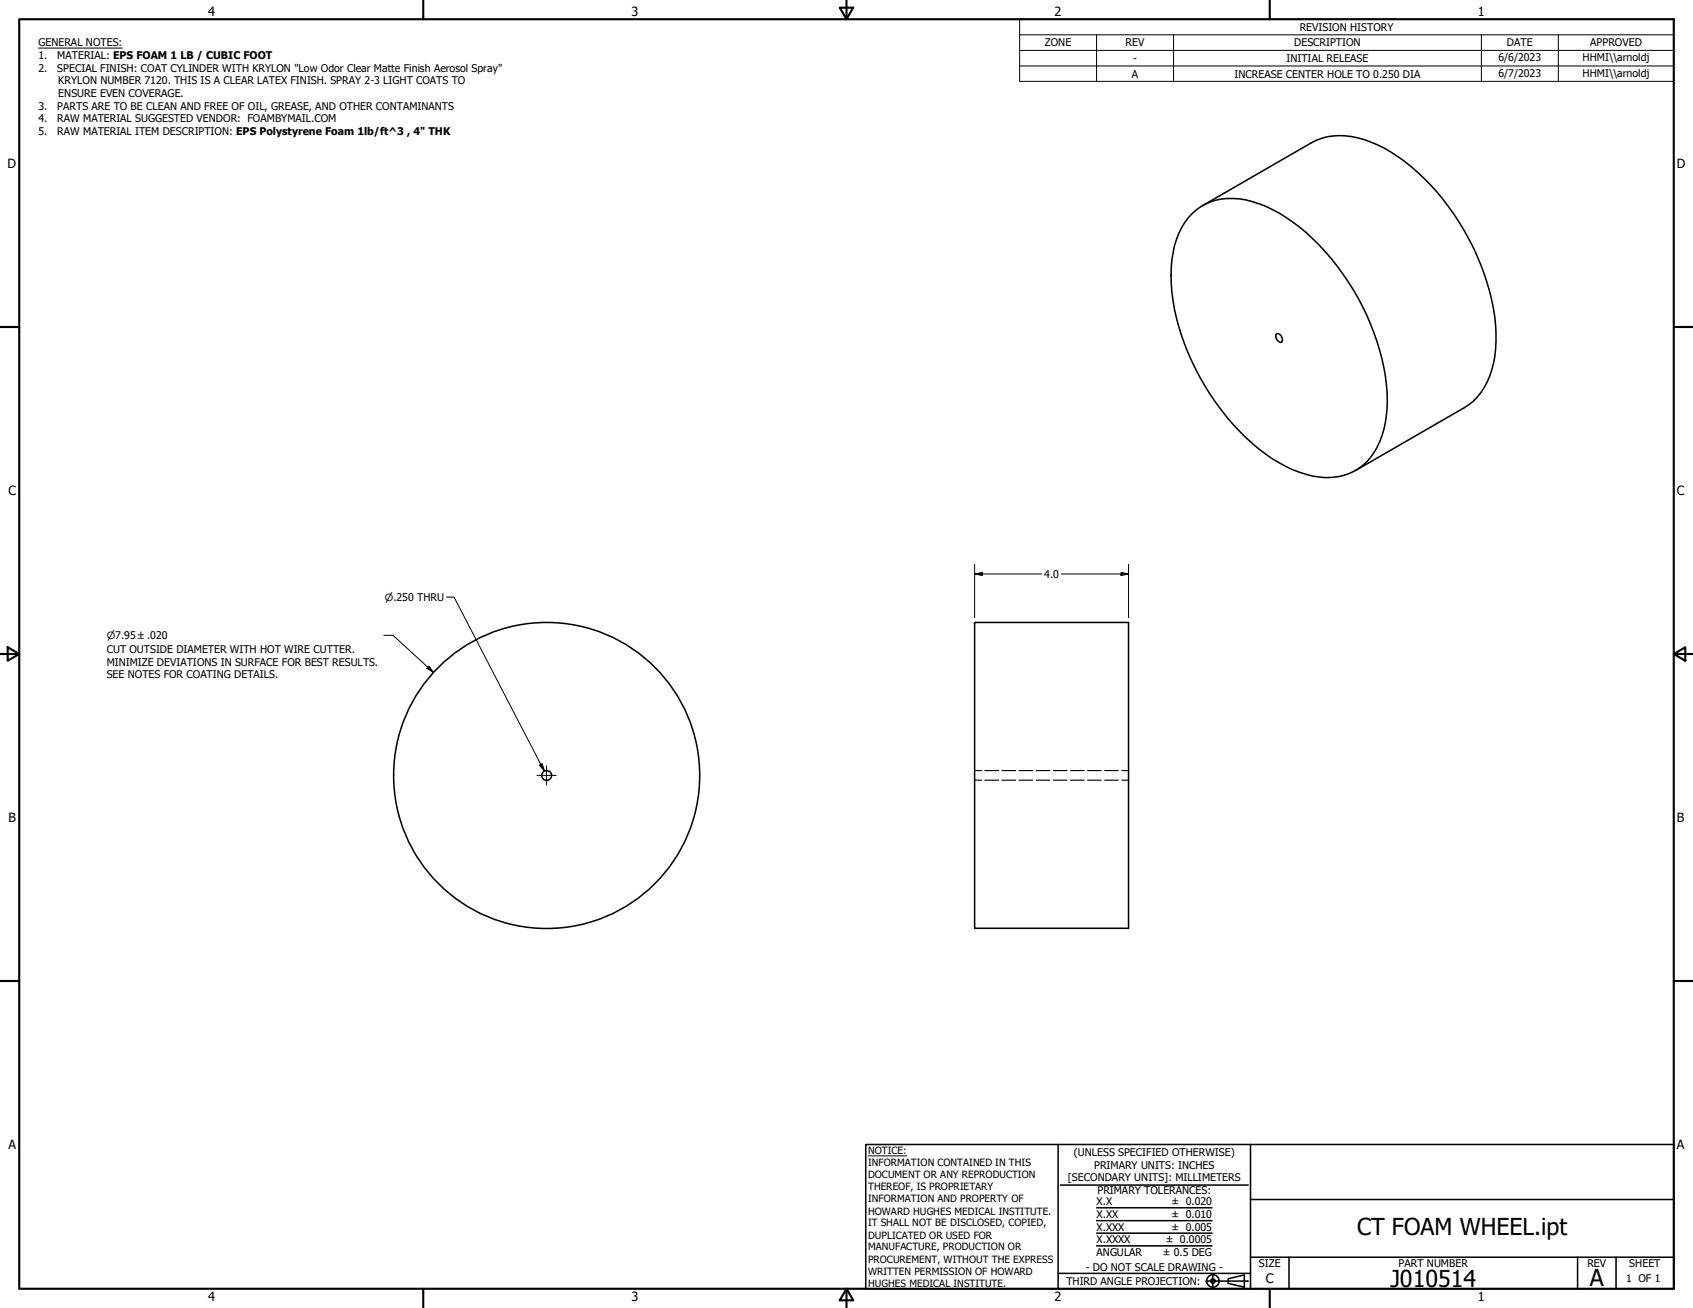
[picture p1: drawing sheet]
<svg xmlns="http://www.w3.org/2000/svg" width="559mm" height="432mm" viewBox="0 0 559 432" stroke-linecap="round" stroke-linejoin="round" font-family="sans-serif">
<!-- layer: Visible (ANSI) -->
<g fill="none" stroke="#000" stroke-width=".51">
<path d="M393.3 70.7a18.8 18.8 0 0 1 17.9-4.7 48.8 48.8 0 0 1 24.2 14.8 80.7 80.7 0 0 1 22.4 48.7 31.6 31.6 0 0 1-5.5 21.6 18.5 18.5 0 0 1-19.1 6.1 49 49 0 0 1-24.1-14.9 82.4 82.4 0 0 1-22.3-46 35.5 35.5 0 0 1 4.1-22.6zM396.9 67.9l36-20.8a22.3 22.3 0 0 1 19.6-.2 59.3 59.3 0 0 1 23.8 18.9 81.4 81.4 0 0 1 17.3 41.6 34.7 34.7 0 0 1-3.7 20.5 18.2 18.2 0 0 1-6.5 6.7l-36 20.7M421.3 110.2a1.76 1.76 0 0 1 1.7 .8 1.76 1.76 0 0 1 0 1.9 1.8 1.8 0 0 1-1.7-2.7zM321.7 205.5h50.8v101h-50.8z"/>
<circle cx="180.4" cy="256" r="1.62"/>
<circle cx="180.4" cy="256" r="50.5"/>
</g>
<!-- layer: Hidden (ANSI) -->
<g fill="none" stroke="#000" stroke-width=".38">
<path d="M321.7 257.6h2.3M321.7 254.4h2.3M325.1 257.6h4.5M325.1 254.4h4.5M330.7 257.6h4.5M330.7 254.4h4.5M336.4 257.6h4.5M336.4 254.4h4.5M342 257.6h4.5M342 254.4h4.5M347.7 257.6h4.5M347.7 254.4h4.5"/>
<path d="M353.3 257.6h4.5M353.3 254.4h4.5M359 257.6h4.5M359 254.4h4.5M364.6 257.6h4.5M364.6 254.4h4.5M370.3 257.6h2.2M370.3 254.4h2.2"/>
</g>
<!-- layer: Border (ANSI) -->
<g fill="none" stroke="#000" stroke-width=".7">
<path d="M6.3 6.3h546.1v419.1h-546.1zM139.7 0v6.3M277.2 2.5h4.4l-2.2 3.8zM279.4 0v6.3M419.1 0v6.3M0 107.9h6.3M552.4 107.9h6.4M0 215.9h6.3M2.5 213.7l3.8 2.2-3.8 2.2zM552.4 215.9l3.9-2.2v4.4zM552.4 215.9h6.4M0 323.8h6.3"/>
<path d="M552.4 323.8h6.4M139.7 425.4v6.4M279.4 425.4l2.2 3.9h-4.4zM279.4 425.4v6.4M419.1 425.4v6.4"/>
</g>
<!-- layer: Title (ANSI) -->
<g fill="none" stroke="#000" stroke-width=".51">
<path d="M285.8 377.8h266.6v47.6h-266.6zM349.2 377.8v47.6M412.7 377.8v47.6M350 391.2h62M361.9 398.7h38.1M412.7 396h139.7M361.9 411.3h38.1M361.9 407.1h38.1M361.9 403h38.1M412.7 415h139.7M425.4 415v10.4M520.7 415v10.4"/>
<path d="M533.4 415v10.4M349.2 420.4h63.5M398 422.9h14M400.3 420.6v4.6M405.4 422.1l5.3-1.2v4l-5.3-1.2z"/>
<circle cx="400.3" cy="422.9" r="2.06"/>
<circle cx="400.3" cy="422.9" r=".73"/>
</g>
<path d="M286.5 381.6h12.8" fill="none" stroke="#000" stroke-width=".33"/>
<!-- layer: Symbol (ANSI) -->
<path d="M12.7 15.9h27.7M336.5 11.5v-5.2h215.9v5.2M336.5 16.6h215.9M361.9 11.5v15.4M387.3 11.5v15.4M488.9 11.5v15.4M514.3 11.5v15.4M552.4 11.5h-215.9v5.1M552.4 11.5v15.4h-215.9v-10.3M336.5 21.8h215.9M147.4 197.1h2.5l29.8 57.5M178.1 252.6l.8-.5 .8 2.5z" fill="none" stroke="#000" stroke-width=".33"/>
<!-- layer: Dimension (ANSI) -->
<path d="M321.7 189.5l2.5-.5v1zM321.7 189.5h22.2M321.7 186.3v17.6M350.3 189.5h22.2M370 189l2.5 .5-2.5 .5zM372.5 186.3v17.6M126.7 209.7h3l13.4 12.3M141.6 219.9l1.5 2.1-2.2-1.3z" fill="none" stroke="#000" stroke-width=".33"/>
<g fill="#000">
<path d="M321.7 189.5l2.5-.5v1z" fill-rule="evenodd"/>
<path d="M370 189l2.5 .5-2.5 .5z" fill-rule="evenodd"/>
<path d="M141.6 219.9l1.5 2.1-2.2-1.3z" fill-rule="evenodd"/>
</g>
<!-- layer: Center Mark (ANSI) -->
<path d="M177.2 256h6.4M180.4 252.8v6.3" fill="none" stroke="#000" stroke-width=".33"/>
<!-- layer: Symbol (ANSI) -->
<path d="M178.1 252.6l.8-.5 .8 2.5z" fill-rule="evenodd" fill="#000"/>
<g font-size="7.7">
<text x="447.9" y="407.6">CT FOAM WHEEL.ipt</text>
<text x="458.9" y="424.8">J010514</text>
<text x="524.7" y="424.7">A</text>
</g>
<text font-size="4.3" x="417.8" y="423.5">C</text>
<g font-size="4.2">
<text x="68.7" y="5.3">4</text>
<text x="208.4" y="5.3">3</text>
<text x="348.1" y="5.3">2</text>
<text x="487.8" y="5.3">1</text>
<text x="2.5" y="55.5">D</text>
<text x="553.5" y="55.5">D</text>
<text x="2.8" y="163.4">C</text>
<text x="553.5" y="163.4">C</text>
<text x="2.9" y="271.4">B</text>
<text x="553.5" y="271.4">B</text>
<text x="2.8" y="379.3">A</text>
<text x="553.5" y="379.3">A</text>
<text x="68.7" y="429.5">4</text>
<text x="208.4" y="429.6">3</text>
<text x="348.1" y="429.6">2</text>
<text x="487.8" y="429.5">1</text>
</g>
<g font-size="3.5">
<text x="429" y="10.2">REVISION HISTORY</text>
<text x="12.7" y="15.3">GENERAL NOTES:</text>
<text x="344.9" y="15.3">ZONE</text>
<text x="371.5" y="15.3">REV</text>
<text x="427.2" y="15.3">DESCRIPTION</text>
<text x="497.4" y="15.3">DATE</text>
<text x="524.9" y="15.3">APPROVED</text>
<text x="12.7" y="19.5">1.</text>
<text x="12.7" y="23.7">2.</text>
<text x="18.9" y="19.5">MATERIAL: EPS FOAM 1 LB / CUBIC FOOT</text>
<text x="18.9" y="23.7">SPECIAL FINISH: COAT CYLINDER WITH KRYLON &quot;Low Odor Clear Matte Finish Aerosol Spray&quot;</text>
<text x="374" y="20.3">-</text>
<text x="424.6" y="20.4">INITIAL RELEASE</text>
<text x="494.6" y="20.3">6/6/2023</text>
<text x="522.4" y="20.1">HHMI\\arnoldj</text>
<text x="19.2" y="27.8">KRYLON NUMBER 7120. THIS IS A CLEAR LATEX FINISH. SPRAY 2-3 LIGHT COATS TO</text>
<text x="373.6" y="25.6">A</text>
<text x="407.5" y="25.6">INCREASE CENTER HOLE TO 0.250 DIA</text>
<text x="494.6" y="25.4">6/7/2023</text>
<text x="522.4" y="25.3">HHMI\\arnoldj</text>
<text x="19.2" y="32">ENSURE EVEN COVERAGE.</text>
<text x="12.7" y="36.2">3.</text>
<text x="12.7" y="40.4">4.</text>
<text x="18.9" y="36.2">PARTS ARE TO BE CLEAN AND FREE OF OIL, GREASE, AND OTHER CONTAMINANTS</text>
<text x="18.9" y="40.4">RAW MATERIAL SUGGESTED VENDOR: FOAMBYMAIL.COM</text>
<text x="12.7" y="44.6">5.</text>
<text x="18.9" y="44.6">RAW MATERIAL ITEM DESCRIPTION: EPS Polystyrene Foam 1lb/ft^3 , 4&quot; THK</text>
<text x="344.7" y="190.8">4.0</text>
<text x="35.2" y="215.5">CUT OUTSIDE DIAMETER WITH HOT WIRE CUTTER.</text>
<text x="35.2" y="219.7">MINIMIZE DEVIATIONS IN SURFACE FOR BEST RESULTS.</text>
<text x="35.2" y="223.9">SEE NOTES FOR COATING DETAILS.</text>
<text x="354.5" y="381.6">(UNLESS SPECIFIED OTHERWISE)</text>
<text x="352.5" y="390">[SECONDARY UNITS]: MILLIMETERS</text>
<text x="361.1" y="385.8">PRIMARY UNITS: INCHES</text>
<text x="362.3" y="394.1">PRIMARY TOLERANCES:</text>
<text x="361.9" y="397.9">X.X</text>
<text x="386.7" y="398">± 0.020</text>
<text x="361.9" y="402.1">X.XX</text>
<text x="361.9" y="406.3">X.XXX</text>
<text x="386.7" y="402.1">± 0.010</text>
<text x="386.7" y="406.3">± 0.005</text>
<text x="361.9" y="410.5">X.XXXX</text>
<text x="384.7" y="410.5">± 0.0005</text>
<text x="358.4" y="419.7">- DO NOT SCALE DRAWING -</text>
<text x="361.9" y="414.6">ANGULAR</text>
<text x="383.8" y="414.7">± 0.5 DEG</text>
<text x="415.5" y="418.4">SIZE</text>
<text x="461.6" y="418.3">PART NUMBER</text>
<text x="523.9" y="418.3">REV</text>
<text x="537.8" y="418.4">SHEET</text>
<text x="352" y="424.2">THIRD ANGLE PROJECTION:</text>
<text x="536.7" y="423.2">1 OF 1</text>
</g>
<g font-size="3.3">
<text x="127" y="198.4">⌀.250 THRU</text>
<text x="35.2" y="211">⌀7.95 ±.020</text>
<text x="286.5" y="381.1">NOTICE:</text>
<text x="286.5" y="385">INFORMATION CONTAINED IN THIS</text>
<text x="286.5" y="389">DOCUMENT OR ANY REPRODUCTION</text>
<text x="286.5" y="392.9">THEREOF, IS PROPRIETARY</text>
<text x="286.5" y="396.9">INFORMATION AND PROPERTY OF</text>
<text x="286.5" y="400.9">HOWARD HUGHES MEDICAL INSTITUTE.</text>
<text x="286.5" y="404.9">IT SHALL NOT BE DISCLOSED, COPIED,</text>
<text x="286.5" y="408.9">DUPLICATED OR USED FOR</text>
<text x="286.5" y="412.8">MANUFACTURE, PRODUCTION OR</text>
<text x="286.5" y="416.8">PROCUREMENT, WITHOUT THE EXPRESS</text>
<text x="286.5" y="420.8">WRITTEN PERMISSION OF HOWARD</text>
<text x="286.5" y="424.8">HUGHES MEDICAL INSTITUTE.</text>
</g>
</svg>
